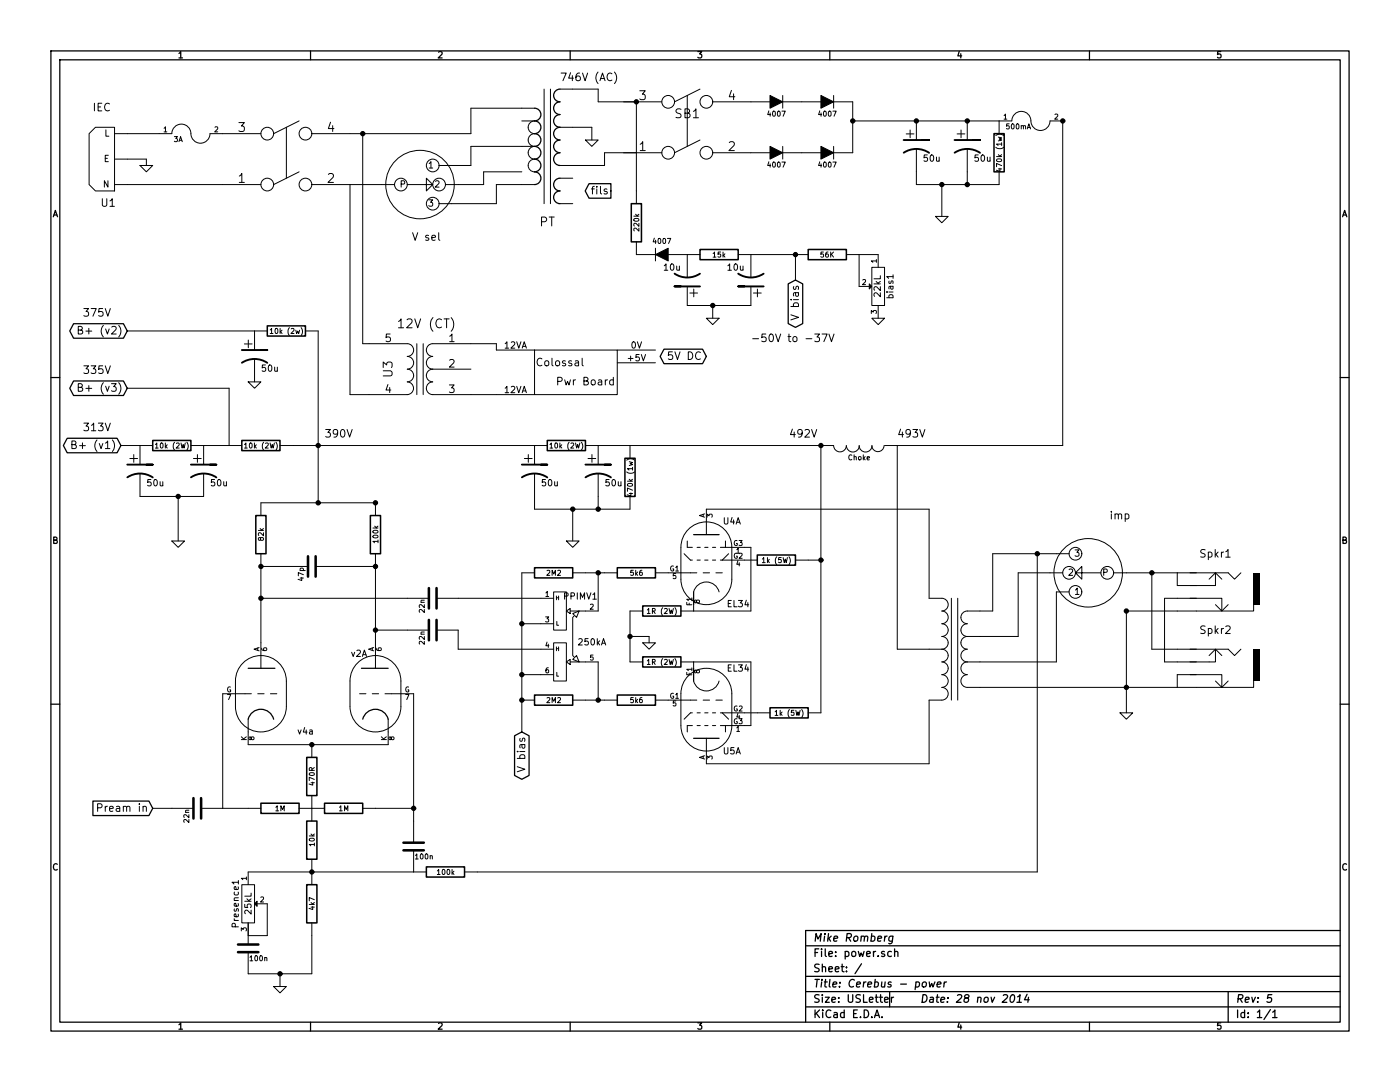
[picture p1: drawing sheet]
EESchema Schematic File Version 2
LIBS:power
LIBS:device
LIBS:transistors
LIBS:conn
LIBS:linear
LIBS:regul
LIBS:74xx
LIBS:cmos4000
LIBS:adc-dac
LIBS:memory
LIBS:xilinx
LIBS:special
LIBS:microcontrollers
LIBS:dsp
LIBS:microchip
LIBS:analog_switches
LIBS:motorola
LIBS:texas
LIBS:intel
LIBS:audio
LIBS:interface
LIBS:digital-audio
LIBS:philips
LIBS:display
LIBS:cypress
LIBS:siliconi
LIBS:opto
LIBS:atmel
LIBS:contrib
LIBS:valves
LIBS:tubeParts
LIBS:Transformers
LIBS:power-cache
EELAYER 27 0
EELAYER END
$Descr USLetter 11000 8500
encoding utf-8
Sheet 1 1
Title "Cerebus - power"
Date "28 nov 2014"
Rev "5"
Comp "Mike Romberg"
Comment1 ""
Comment2 ""
Comment3 ""
Comment4 ""
$EndDescr
$Comp
L POWER_TRANY_2 T1
U 1 1
P 4300 1000
F 0 "T1" H 4300 1700 70  0001 C CNN
F 1 "PT" H 4300 250 70  0000 C CNN
F 2 "" H 4300 1000 60  0000 C CNN
F 3 "" H 4300 1000 60  0000 C CNN
	1    4300 1000
	-1   0    0    -1  
$EndComp
$Comp
L FUSE F1
U 1 1
P 1500 1050
F 0 "F1" H 1600 1100 40  0001 C CNN
F 1 "3A" H 1400 1000 40  0000 C CNN
F 2 "~" H 1500 1050 60  0000 C CNN
F 3 "~" H 1500 1050 60  0000 C CNN
	1    1500 1050
	1    0    0    -1  
$EndComp
$Comp
L SEL_SW U2
U 1 1
P 3150 1450
F 0 "U2" H 2850 1600 60  0001 C CNN
F 1 "V sel" V 3600 1650 60  0000 C BNN
F 2 "" H 3050 1750 60  0000 C CNN
F 3 "" H 3050 1750 60  0000 C CNN
	1    3150 1450
	0    1    1    0   
$EndComp
Wire Wire Line
	1000 1050 1250 1050
$Comp
L GND #PWR1
U 1 1
P 1150 1300
F 0 "#PWR1" H 1150 1300 30  0001 C CNN
F 1 "GND" H 1150 1230 30  0001 C CNN
F 2 "" H 1150 1300 60  0000 C CNN
F 3 "" H 1150 1300 60  0000 C CNN
	1    1150 1300
	1    0    0    -1  
$EndComp
Wire Wire Line
	1000 1250 1150 1250
$Comp
L GND #PWR6
U 1 1
P 4650 1100
F 0 "#PWR6" H 4650 1100 30  0001 C CNN
F 1 "GND" H 4650 1030 30  0001 C CNN
F 2 "" H 4650 1100 60  0000 C CNN
F 3 "" H 4650 1100 60  0000 C CNN
	1    4650 1100
	1    0    0    -1  
$EndComp
Wire Wire Line
	4500 700  4700 700 
Wire Wire Line
	4700 700  4700 800 
Wire Wire Line
	4700 800  5000 800 
Wire Wire Line
	4500 1000 4650 1000
Wire Wire Line
	4650 1000 4650 1100
Wire Wire Line
	4750 1300 4750 1200
Wire Wire Line
	4750 1200 5000 1200
$Comp
L DIODE D2
U 1 1
P 6100 800
F 0 "D2" H 6100 900 40  0001 C CNN
F 1 "4007" H 6100 700 40  0000 C CNN
F 2 "~" H 6100 800 60  0000 C CNN
F 3 "~" H 6100 800 60  0000 C CNN
	1    6100 800 
	1    0    0    -1  
$EndComp
$Comp
L DIODE D4
U 1 1
P 6500 800
F 0 "D4" H 6500 900 40  0001 C CNN
F 1 "4007" H 6500 700 40  0000 C CNN
F 2 "~" H 6500 800 60  0000 C CNN
F 3 "~" H 6500 800 60  0000 C CNN
	1    6500 800 
	1    0    0    -1  
$EndComp
$Comp
L DIODE D3
U 1 1
P 6100 1200
F 0 "D3" H 6100 1300 40  0001 C CNN
F 1 "4007" H 6100 1100 40  0000 C CNN
F 2 "~" H 6100 1200 60  0000 C CNN
F 3 "~" H 6100 1200 60  0000 C CNN
	1    6100 1200
	1    0    0    -1  
$EndComp
$Comp
L DIODE D5
U 1 1
P 6500 1200
F 0 "D5" H 6500 1300 40  0001 C CNN
F 1 "4007" H 6500 1100 40  0000 C CNN
F 2 "~" H 6500 1200 60  0000 C CNN
F 3 "~" H 6500 1200 60  0000 C CNN
	1    6500 1200
	1    0    0    -1  
$EndComp
$Comp
L CP1 C14
U 1 1
P 7200 1150
F 0 "C14" H 7250 1250 50  0001 L CNN
F 1 "50u" H 7250 1050 50  0000 L CNN
F 2 "~" H 7200 1150 60  0000 C CNN
F 3 "~" H 7200 1150 60  0000 C CNN
	1    7200 1150
	1    0    0    -1  
$EndComp
$Comp
L CP1 C15
U 1 1
P 7600 1150
F 0 "C15" H 7650 1250 50  0001 L CNN
F 1 "50u" H 7650 1050 50  0000 L CNN
F 2 "~" H 7600 1150 60  0000 C CNN
F 3 "~" H 7600 1150 60  0000 C CNN
	1    7600 1150
	1    0    0    -1  
$EndComp
$Comp
L GND #PWR10
U 1 1
P 7400 1700
F 0 "#PWR10" H 7400 1700 30  0001 C CNN
F 1 "GND" H 7400 1630 30  0001 C CNN
F 2 "" H 7400 1700 60  0000 C CNN
F 3 "" H 7400 1700 60  0000 C CNN
	1    7400 1700
	1    0    0    -1  
$EndComp
Wire Wire Line
	6700 950  7850 950 
Connection ~ 7200 950 
Connection ~ 6700 950 
$Comp
L FUSE F2
U 1 1
P 8100 950
F 0 "F2" H 8200 1000 40  0001 C CNN
F 1 "500mA" H 8000 900 40  0000 C CNN
F 2 "~" H 8100 950 60  0000 C CNN
F 3 "~" H 8100 950 60  0000 C CNN
	1    8100 950 
	1    0    0    -1  
$EndComp
Connection ~ 7600 950 
$Comp
L INDUCTOR L1
U 1 1
P 6750 3500
F 0 "L1" V 6700 3500 40  0001 C CNN
F 1 "Choke" V 6850 3500 40  0000 C CNN
F 2 "~" H 6750 3500 60  0000 C CNN
F 3 "~" H 6750 3500 60  0000 C CNN
	1    6750 3500
	0    1    1    0   
$EndComp
$Comp
L EL34 U4
U 1 1
P 5550 4450
F 0 "U4" H 5750 4800 50  0000 C CNN
F 1 "EL34" H 5800 4150 50  0000 C CNN
F 2 "VALVE-OCTAL" H 5850 4100 50  0001 C CNN
F 3 "" H 5550 4450 60  0000 C CNN
	1    5550 4450
	1    0    0    -1  
$EndComp
$Comp
L EL34 U5
U 1 1
P 5550 5550
F 0 "U5" H 5750 5900 50  0000 C CNN
F 1 "EL34" H 5800 5250 50  0000 C CNN
F 2 "VALVE-OCTAL" H 5850 5200 50  0001 C CNN
F 3 "" H 5550 5550 60  0000 C CNN
	1    5550 5550
	1    0    0    1   
$EndComp
$Comp
L TRANSFORMER_6 T2
U 1 1
P 7500 5100
F 0 "T2" H 7500 5560 70  0001 C CNN
F 1 "TRANSFORMER_6" H 6800 5150 70  0001 C BNN
F 2 "" H 7500 5100 60  0000 C CNN
F 3 "" H 7500 5100 60  0000 C CNN
	1    7500 5100
	1    0    0    -1  
$EndComp
Wire Wire Line
	7700 5000 8000 5000
Wire Wire Line
	7700 5200 8300 5200
Wire Wire Line
	7700 5400 9250 5400
Connection ~ 8850 5400
Wire Wire Line
	7300 6000 7300 5500
Wire Wire Line
	5550 6000 7300 6000
$Comp
L R R23
U 1 1
P 6200 5600
F 0 "R23" V 6280 5600 40  0001 C CNN
F 1 "1k (5W)" V 6207 5601 40  0000 C CNN
F 2 "~" V 6130 5600 30  0000 C CNN
F 3 "~" H 6200 5600 30  0000 C CNN
	1    6200 5600
	0    1    1    0   
$EndComp
$Comp
L R R22
U 1 1
P 6100 4400
F 0 "R22" V 6180 4400 40  0001 C CNN
F 1 "1k (5W)" V 6107 4401 40  0000 C CNN
F 2 "~" V 6030 4400 30  0000 C CNN
F 3 "~" H 6100 4400 30  0000 C CNN
	1    6100 4400
	0    1    1    0   
$EndComp
Wire Wire Line
	7050 5100 7300 5100
Wire Wire Line
	5850 5700 5900 5700
Wire Wire Line
	5900 5700 5900 5200
Wire Wire Line
	5900 5200 5450 5200
Wire Wire Line
	5850 5600 5950 5600
$Comp
L R R20
U 1 1
P 5200 5200
F 0 "R20" V 5280 5200 40  0001 C CNN
F 1 "1R (2W)" V 5207 5201 40  0000 C CNN
F 2 "~" V 5130 5200 30  0000 C CNN
F 3 "~" H 5200 5200 30  0000 C CNN
	1    5200 5200
	0    1    1    0   
$EndComp
$Comp
L R R19
U 1 1
P 5200 4800
F 0 "R19" V 5280 4800 40  0001 C CNN
F 1 "1R (2W)" V 5207 4801 40  0000 C CNN
F 2 "~" V 5130 4800 30  0000 C CNN
F 3 "~" H 5200 4800 30  0000 C CNN
	1    5200 4800
	0    1    1    0   
$EndComp
Wire Wire Line
	4950 4800 4950 5200
$Comp
L R R18
U 1 1
P 5000 5500
F 0 "R18" V 5080 5500 40  0001 C CNN
F 1 "5k6" V 5007 5501 40  0000 C CNN
F 2 "~" V 4930 5500 30  0000 C CNN
F 3 "~" H 5000 5500 30  0000 C CNN
	1    5000 5500
	0    1    1    0   
$EndComp
$Comp
L R R17
U 1 1
P 5000 4500
F 0 "R17" V 5080 4500 40  0001 C CNN
F 1 "5k6" V 5007 4501 40  0000 C CNN
F 2 "~" V 4930 4500 30  0000 C CNN
F 3 "~" H 5000 4500 30  0000 C CNN
	1    5000 4500
	0    1    1    0   
$EndComp
$Comp
L ECC83 v1
U 1 1
P 2050 5450
F 0 "v1" H 2180 5760 50  0001 C CNN
F 1 "v4a" H 2400 5150 50  0000 C CNN
F 2 "VALVE-NOVAL_P" H 2320 5050 50  0001 C CNN
F 3 "" H 2050 5450 60  0000 C CNN
	1    2050 5450
	1    0    0    -1  
$EndComp
$Comp
L ECC83 v2
U 1 1
P 2950 5450
F 0 "v2" H 3080 5760 50  0000 C CNN
F 1 "v4b" H 3300 5150 50  0001 L CNN
F 2 "VALVE-NOVAL_P" H 3220 5050 50  0001 C CNN
F 3 "" H 2950 5450 60  0000 C CNN
	1    2950 5450
	-1   0    0    -1  
$EndComp
$Comp
L CP1 C13
U 1 1
P 5900 2200
F 0 "C13" H 5950 2300 50  0001 L CNN
F 1 "10u" H 5950 2100 50  0000 L CNN
F 2 "~" H 5900 2200 60  0000 C CNN
F 3 "~" H 5900 2200 60  0000 C CNN
	1    5900 2200
	-1   0    0    1   
$EndComp
$Comp
L CP1 C12
U 1 1
P 5400 2200
F 0 "C12" H 5450 2300 50  0001 L CNN
F 1 "10u" H 5450 2100 50  0000 L CNN
F 2 "~" H 5400 2200 60  0000 C CNN
F 3 "~" H 5400 2200 60  0000 C CNN
	1    5400 2200
	-1   0    0    1   
$EndComp
$Comp
L GND #PWR8
U 1 1
P 5600 2500
F 0 "#PWR8" H 5600 2500 30  0001 C CNN
F 1 "GND" H 5600 2430 30  0001 C CNN
F 2 "" H 5600 2500 60  0000 C CNN
F 3 "" H 5600 2500 60  0000 C CNN
	1    5600 2500
	-1   0    0    -1  
$EndComp
Connection ~ 5600 2400
$Comp
L R R14
U 1 1
P 4450 3500
F 0 "R14" V 4530 3500 40  0001 C CNN
F 1 "10k (2W)" V 4457 3501 40  0000 C CNN
F 2 "~" V 4380 3500 30  0000 C CNN
F 3 "~" H 4450 3500 30  0000 C CNN
	1    4450 3500
	0    1    1    0   
$EndComp
Wire Wire Line
	5400 2400 5900 2400
$Comp
L C C8
U 1 1
P 3400 4700
F 0 "C8" H 3400 4800 40  0001 L CNN
F 1 "22n" H 3406 4615 40  0000 L CNN
F 2 "~" H 3438 4550 30  0000 C CNN
F 3 "~" H 3400 4700 60  0000 C CNN
	1    3400 4700
	0    1    1    0   
$EndComp
$Comp
L C C9
U 1 1
P 3400 4950
F 0 "C9" H 3400 5050 40  0001 L CNN
F 1 "22n" H 3406 4865 40  0000 L CNN
F 2 "~" H 3438 4800 30  0000 C CNN
F 3 "~" H 3400 4950 60  0000 C CNN
	1    3400 4950
	0    1    1    0   
$EndComp
$Comp
L R R3
U 1 1
P 2050 4200
F 0 "R3" V 2130 4200 40  0001 C CNN
F 1 "82k" V 2057 4201 40  0000 C CNN
F 2 "~" V 1980 4200 30  0000 C CNN
F 3 "~" H 2050 4200 30  0000 C CNN
	1    2050 4200
	1    0    0    -1  
$EndComp
$Comp
L R R10
U 1 1
P 2950 4200
F 0 "R10" V 3030 4200 40  0001 C CNN
F 1 "100k" V 2957 4201 40  0000 C CNN
F 2 "~" V 2880 4200 30  0000 C CNN
F 3 "~" H 2950 4200 30  0000 C CNN
	1    2950 4200
	1    0    0    -1  
$EndComp
Wire Wire Line
	3200 4950 2950 4950
Connection ~ 2950 4950
$Comp
L C C6
U 1 1
P 2450 4450
F 0 "C6" H 2450 4550 40  0001 L CNN
F 1 "47p" H 2456 4365 40  0000 L CNN
F 2 "~" H 2488 4300 30  0000 C CNN
F 3 "~" H 2450 4450 60  0000 C CNN
	1    2450 4450
	0    1    1    0   
$EndComp
Wire Wire Line
	2250 4450 2050 4450
Connection ~ 2050 4450
Wire Wire Line
	2650 4450 2950 4450
Connection ~ 2950 4450
$Comp
L R R6
U 1 1
P 2450 6100
F 0 "R6" V 2530 6100 40  0001 C CNN
F 1 "470R" V 2457 6101 40  0000 C CNN
F 2 "~" V 2380 6100 30  0000 C CNN
F 3 "~" H 2450 6100 30  0000 C CNN
	1    2450 6100
	1    0    0    -1  
$EndComp
Connection ~ 2450 5850
$Comp
L R R9
U 1 1
P 2700 6350
F 0 "R9" V 2780 6350 40  0001 C CNN
F 1 "1M" V 2707 6351 40  0000 C CNN
F 2 "~" V 2630 6350 30  0000 C CNN
F 3 "~" H 2700 6350 30  0000 C CNN
	1    2700 6350
	0    1    1    0   
$EndComp
$Comp
L R R4
U 1 1
P 2200 6350
F 0 "R4" V 2280 6350 40  0001 C CNN
F 1 "1M" V 2207 6351 40  0000 C CNN
F 2 "~" V 2130 6350 30  0000 C CNN
F 3 "~" H 2200 6350 30  0000 C CNN
	1    2200 6350
	0    1    1    0   
$EndComp
$Comp
L R R7
U 1 1
P 2450 6600
F 0 "R7" V 2530 6600 40  0001 C CNN
F 1 "10k" V 2457 6601 40  0000 C CNN
F 2 "~" V 2380 6600 30  0000 C CNN
F 3 "~" H 2450 6600 30  0000 C CNN
	1    2450 6600
	1    0    0    -1  
$EndComp
Wire Wire Line
	1950 5850 3050 5850
Wire Wire Line
	2950 6350 3250 6350
Wire Wire Line
	3250 5450 3250 6450
Wire Wire Line
	1750 5450 1750 6350
Wire Wire Line
	1750 6350 1950 6350
$Comp
L C C7
U 1 1
P 3250 6650
F 0 "C7" H 3250 6750 40  0001 L CNN
F 1 "100n" H 3256 6565 40  0000 L CNN
F 2 "~" H 3288 6500 30  0000 C CNN
F 3 "~" H 3250 6650 60  0000 C CNN
	1    3250 6650
	1    0    0    -1  
$EndComp
Connection ~ 3250 6350
$Comp
L R R11
U 1 1
P 3500 6850
F 0 "R11" V 3580 6850 40  0001 C CNN
F 1 "100k" V 3507 6851 40  0000 C CNN
F 2 "~" V 3430 6850 30  0000 C CNN
F 3 "~" H 3500 6850 30  0000 C CNN
	1    3500 6850
	0    1    1    0   
$EndComp
$Comp
L R R8
U 1 1
P 2450 7100
F 0 "R8" V 2530 7100 40  0001 C CNN
F 1 "4k7" V 2457 7101 40  0000 C CNN
F 2 "~" V 2380 7100 30  0000 C CNN
F 3 "~" H 2450 7100 30  0000 C CNN
	1    2450 7100
	1    0    0    -1  
$EndComp
Wire Wire Line
	1950 6850 3250 6850
$Comp
L POT Presence1
U 1 1
P 1950 7100
F 0 "Presence1" H 1950 7000 50  0000 C CNN
F 1 "25kL" H 1950 7100 50  0000 C CNN
F 2 "~" H 1950 7100 60  0000 C CNN
F 3 "~" H 1950 7100 60  0000 C CNN
	1    1950 7100
	0    1    1    0   
$EndComp
$Comp
L C C4
U 1 1
P 1950 7450
F 0 "C4" H 1950 7550 40  0001 L CNN
F 1 "100n" H 1956 7365 40  0000 L CNN
F 2 "~" H 1988 7300 30  0000 C CNN
F 3 "~" H 1950 7450 60  0000 C CNN
	1    1950 7450
	1    0    0    -1  
$EndComp
Wire Wire Line
	1950 7350 2100 7350
Wire Wire Line
	2100 7350 2100 7100
Connection ~ 2450 6850
$Comp
L GND #PWR4
U 1 1
P 2200 7750
F 0 "#PWR4" H 2200 7750 30  0001 C CNN
F 1 "GND" H 2200 7680 30  0001 C CNN
F 2 "" H 2200 7750 60  0000 C CNN
F 3 "" H 2200 7750 60  0000 C CNN
	1    2200 7750
	1    0    0    -1  
$EndComp
Wire Wire Line
	1950 7650 2450 7650
Wire Wire Line
	2200 7650 2200 7750
Wire Wire Line
	2450 7650 2450 7350
Connection ~ 2200 7650
$Comp
L C C2
U 1 1
P 1550 6350
F 0 "C2" H 1550 6450 40  0001 L CNN
F 1 "22n" H 1556 6265 40  0000 L CNN
F 2 "~" H 1588 6200 30  0000 C CNN
F 3 "~" H 1550 6350 60  0000 C CNN
	1    1550 6350
	0    1    1    0   
$EndComp
Text GLabel 1200 6350 0    60   Input ~ 0
Pream in
Wire Wire Line
	1350 6350 1200 6350
$Comp
L DUAL_POT PPIMV1
U 1 1
P 4400 5000
F 0 "PPIMV1" H 4560 5310 50  0000 C CNN
F 1 "250kA" H 4650 4950 50  0000 C CNN
F 2 "~" H 4400 5000 60  0000 C CNN
F 3 "~" H 4400 5000 60  0000 C CNN
	1    4400 5000
	1    0    0    -1  
$EndComp
Connection ~ 8350 950 
$Comp
L R R16
U 1 1
P 5000 1750
F 0 "R16" V 5080 1750 40  0001 C CNN
F 1 "220k" V 5007 1751 40  0000 C CNN
F 2 "~" V 4930 1750 30  0000 C CNN
F 3 "~" H 5000 1750 30  0000 C CNN
	1    5000 1750
	1    0    0    -1  
$EndComp
$Comp
L DIODE D1
U 1 1
P 5200 2000
F 0 "D1" H 5200 2100 40  0001 C CNN
F 1 "4007" H 5200 2100 40  0000 C CNN
F 2 "~" H 5200 2000 60  0000 C CNN
F 3 "~" H 5200 2000 60  0000 C CNN
	1    5200 2000
	-1   0    0    -1  
$EndComp
$Comp
L CP1 C10
U 1 1
P 4200 3700
F 0 "C10" H 4250 3800 50  0001 L CNN
F 1 "50u" H 4250 3600 50  0000 L CNN
F 2 "~" H 4200 3700 60  0000 C CNN
F 3 "~" H 4200 3700 60  0000 C CNN
	1    4200 3700
	1    0    0    -1  
$EndComp
$Comp
L CP1 C11
U 1 1
P 4700 3700
F 0 "C11" H 4750 3800 50  0001 L CNN
F 1 "50u" H 4750 3600 50  0000 L CNN
F 2 "~" H 4700 3700 60  0000 C CNN
F 3 "~" H 4700 3700 60  0000 C CNN
	1    4700 3700
	1    0    0    -1  
$EndComp
$Comp
L GND #PWR5
U 1 1
P 4500 4250
F 0 "#PWR5" H 4500 4250 30  0001 C CNN
F 1 "GND" H 4500 4180 30  0001 C CNN
F 2 "" H 4500 4250 60  0000 C CNN
F 3 "" H 4500 4250 60  0000 C CNN
	1    4500 4250
	1    0    0    -1  
$EndComp
$Comp
L R R21
U 1 1
P 5650 2000
F 0 "R21" V 5730 2000 40  0001 C CNN
F 1 "15k" V 5657 2001 40  0000 C CNN
F 2 "~" V 5580 2000 30  0000 C CNN
F 3 "~" H 5650 2000 30  0000 C CNN
	1    5650 2000
	0    -1   1    0   
$EndComp
$Comp
L POT bias1
U 1 1
P 6900 2250
F 0 "bias1" H 6900 2150 50  0000 C CNN
F 1 "22kL" H 6900 2250 50  0000 C CNN
F 2 "~" H 6900 2250 60  0000 C CNN
F 3 "~" H 6900 2250 60  0000 C CNN
	1    6900 2250
	0    -1   1    0   
$EndComp
$Comp
L R R24
U 1 1
P 6500 2000
F 0 "R24" V 6580 2000 40  0001 C CNN
F 1 "56K" V 6507 2001 40  0000 C CNN
F 2 "~" V 6430 2000 30  0000 C CNN
F 3 "~" H 6500 2000 30  0000 C CNN
	1    6500 2000
	0    -1   1    0   
$EndComp
Wire Wire Line
	6900 2000 6750 2000
Wire Wire Line
	6750 2000 6750 2250
Connection ~ 6250 2000
Wire Wire Line
	5900 2000 6250 2000
$Comp
L GND #PWR9
U 1 1
P 6900 2500
F 0 "#PWR9" H 6900 2500 30  0001 C CNN
F 1 "GND" H 6900 2430 30  0001 C CNN
F 2 "" H 6900 2500 60  0000 C CNN
F 3 "" H 6900 2500 60  0000 C CNN
	1    6900 2500
	-1   0    0    -1  
$EndComp
$Comp
L R R2
U 1 1
P 2050 3500
F 0 "R2" V 2130 3500 40  0001 C CNN
F 1 "10k (2W)" V 2057 3501 40  0000 C CNN
F 2 "~" V 1980 3500 30  0000 C CNN
F 3 "~" H 2050 3500 30  0000 C CNN
	1    2050 3500
	0    1    1    0   
$EndComp
$Comp
L R R1
U 1 1
P 1350 3500
F 0 "R1" V 1430 3500 40  0001 C CNN
F 1 "10k (2W)" V 1357 3501 40  0000 C CNN
F 2 "~" V 1280 3500 30  0000 C CNN
F 3 "~" H 1350 3500 30  0000 C CNN
	1    1350 3500
	0    1    1    0   
$EndComp
$Comp
L CP1 C1
U 1 1
P 1100 3700
F 0 "C1" H 1150 3800 50  0001 L CNN
F 1 "50u" H 1150 3600 50  0000 L CNN
F 2 "~" H 1100 3700 60  0000 C CNN
F 3 "~" H 1100 3700 60  0000 C CNN
	1    1100 3700
	1    0    0    -1  
$EndComp
$Comp
L CP1 C3
U 1 1
P 1600 3700
F 0 "C3" H 1650 3800 50  0001 L CNN
F 1 "50u" H 1650 3600 50  0000 L CNN
F 2 "~" H 1600 3700 60  0000 C CNN
F 3 "~" H 1600 3700 60  0000 C CNN
	1    1600 3700
	1    0    0    -1  
$EndComp
Wire Wire Line
	1400 4250 1400 3900
Connection ~ 1400 3900
Wire Wire Line
	1100 3900 1600 3900
$Comp
L GND #PWR2
U 1 1
P 1400 4250
F 0 "#PWR2" H 1400 4250 30  0001 C CNN
F 1 "GND" H 1400 4180 30  0001 C CNN
F 2 "" H 1400 4250 60  0000 C CNN
F 3 "" H 1400 4250 60  0000 C CNN
	1    1400 4250
	1    0    0    -1  
$EndComp
Wire Wire Line
	2950 4450 2950 5050
Wire Wire Line
	2050 4450 2050 5050
Wire Wire Line
	5600 2400 5600 2500
Wire Wire Line
	8350 950  8350 3500
Wire Wire Line
	7050 3500 7050 5100
Wire Wire Line
	6450 3500 6450 5600
$Comp
L R R5
U 1 1
P 2250 2600
F 0 "R5" V 2330 2600 40  0001 C CNN
F 1 "10k (2w)" V 2257 2601 40  0000 C CNN
F 2 "~" V 2180 2600 30  0000 C CNN
F 3 "~" H 2250 2600 30  0000 C CNN
	1    2250 2600
	0    1    1    0   
$EndComp
$Comp
L CP1 C5
U 1 1
P 2000 2800
F 0 "C5" H 2050 2900 50  0001 L CNN
F 1 "50u" H 2050 2700 50  0000 L CNN
F 2 "~" H 2000 2800 60  0000 C CNN
F 3 "~" H 2000 2800 60  0000 C CNN
	1    2000 2800
	1    0    0    -1  
$EndComp
Connection ~ 2950 3950
$Comp
L GND #PWR3
U 1 1
P 2000 3000
F 0 "#PWR3" H 2000 3000 30  0001 C CNN
F 1 "GND" H 2000 2930 30  0001 C CNN
F 2 "" H 2000 3000 60  0000 C CNN
F 3 "" H 2000 3000 60  0000 C CNN
	1    2000 3000
	1    0    0    -1  
$EndComp
Text GLabel 950  3500 0    60   BiDi ~ 0
B+ (v1)
Text GLabel 1000 2600 0    60   BiDi ~ 0
B+ (v2)
Text GLabel 1000 3050 0    60   BiDi ~ 0
B+ (v3)
$Comp
L R R12
U 1 1
P 4350 4500
F 0 "R12" V 4430 4500 40  0001 C CNN
F 1 "2M2" V 4357 4501 40  0000 C CNN
F 2 "~" V 4280 4500 30  0000 C CNN
F 3 "~" H 4350 4500 30  0000 C CNN
	1    4350 4500
	0    1    1    0   
$EndComp
$Comp
L R R13
U 1 1
P 4350 5500
F 0 "R13" V 4430 5500 40  0001 C CNN
F 1 "2M2" V 4357 5501 40  0000 C CNN
F 2 "~" V 4280 5500 30  0000 C CNN
F 3 "~" H 4350 5500 30  0000 C CNN
	1    4350 5500
	0    1    1    0   
$EndComp
Text GLabel 6250 2200 3    60   BiDi ~ 0
V bias
Wire Wire Line
	6250 2000 6250 2200
Text GLabel 4100 5750 3    60   BiDi ~ 0
V bias
Wire Wire Line
	5550 4000 7300 4000
Wire Wire Line
	7300 4000 7300 4700
Wire Wire Line
	6350 4400 6450 4400
Connection ~ 6450 4400
Wire Wire Line
	5850 4300 5900 4300
Wire Wire Line
	5900 4300 5900 4800
Wire Wire Line
	5900 4800 5450 4800
Wire Wire Line
	4600 4500 4750 4500
Wire Wire Line
	4700 4500 4700 4800
Wire Wire Line
	4600 5500 4750 5500
Wire Wire Line
	4700 5500 4700 5200
Connection ~ 4700 5500
Connection ~ 4700 4500
Wire Wire Line
	4100 4500 4100 5750
Wire Wire Line
	4250 5300 4100 5300
Connection ~ 4100 5300
Wire Wire Line
	4250 4900 4100 4900
Connection ~ 4100 4900
Connection ~ 4100 5500
$Comp
L GND #PWR7
U 1 1
P 5100 5050
F 0 "#PWR7" H 5100 5050 30  0001 C CNN
F 1 "GND" H 5100 4980 30  0001 C CNN
F 2 "" H 5100 5050 60  0000 C CNN
F 3 "" H 5100 5050 60  0000 C CNN
	1    5100 5050
	1    0    0    -1  
$EndComp
Wire Wire Line
	5100 5050 5100 5000
Wire Wire Line
	5100 5000 4950 5000
Connection ~ 4950 5000
$Comp
L CLIFF Spkr2
U 1 1
P 9650 5200
F 0 "Spkr2" H 9750 4950 60  0000 C CNN
F 1 "CLIFF" H 9750 5500 60  0001 C CNN
F 2 "~" H 9650 5200 60  0000 C CNN
F 3 "~" H 9650 5200 60  0000 C CNN
	1    9650 5200
	-1   0    0    1   
$EndComp
$Comp
L CLIFF Spkr1
U 1 1
P 9650 4600
F 0 "Spkr1" H 9750 4350 60  0000 C CNN
F 1 "CLIFF" H 9750 4900 60  0001 C CNN
F 2 "~" H 9650 4600 60  0000 C CNN
F 3 "~" H 9650 4600 60  0000 C CNN
	1    9650 4600
	-1   0    0    1   
$EndComp
$Comp
L GND #PWR11
U 1 1
P 8850 5600
F 0 "#PWR11" H 8850 5600 30  0001 C CNN
F 1 "GND" H 8850 5530 30  0001 C CNN
F 2 "" H 8850 5600 60  0000 C CNN
F 3 "" H 8850 5600 60  0000 C CNN
	1    8850 5600
	1    0    0    -1  
$EndComp
Wire Wire Line
	9250 4800 8850 4800
Connection ~ 8850 4800
Wire Wire Line
	8850 4800 8850 5600
Wire Wire Line
	9250 4500 9250 4600
Wire Wire Line
	9250 4700 9150 4700
Wire Wire Line
	9150 4700 9150 5200
Wire Wire Line
	9150 5200 9250 5200
Wire Wire Line
	9250 5100 9050 5100
Wire Wire Line
	9050 5100 9050 4500
Connection ~ 9050 4500
Wire Wire Line
	9250 5400 9250 5300
Wire Wire Line
	1150 1250 1150 1300
$Comp
L IEC U1
U 1 1
P 1050 1350
F 0 "U1" H 1250 1100 60  0000 C CNN
F 1 "IEC" H 1300 1850 60  0000 C CNN
F 2 "~" H 1050 1350 60  0000 C CNN
F 3 "~" H 1050 1350 60  0000 C CNN
	1    1050 1350
	-1   0    0    -1  
$EndComp
$Comp
L SEL_SW U6
U 1 1
P 8700 4500
F 0 "U6" H 8350 4850 60  0001 C CNN
F 1 "imp" V 9150 4400 60  0000 C CNN
F 2 "~" H 8600 4700 60  0000 C CNN
F 3 "~" H 8600 4700 60  0000 C CNN
	1    8700 4500
	0    -1   -1   0   
$EndComp
Wire Wire Line
	9250 4500 8850 4500
Wire Wire Line
	8300 5200 8300 4650
Wire Wire Line
	8250 4500 8000 4500
Wire Wire Line
	8000 4500 8000 5000
Wire Wire Line
	8300 4350 7800 4350
Wire Wire Line
	7800 4350 7800 4800
Wire Wire Line
	7800 4800 7700 4800
Wire Wire Line
	8150 6850 8150 4350
Connection ~ 8150 4350
$Comp
L DPST SW1
U 1 1
P 2250 1250
F 0 "SW1" H 2250 1350 70  0001 C CNN
F 1 "DPST" H 2250 1150 70  0001 C CNN
F 2 "~" H 2250 1250 60  0000 C CNN
F 3 "~" H 2250 1250 60  0000 C CNN
	1    2250 1250
	1    0    0    -1  
$EndComp
$Comp
L DPST SB1
U 1 1
P 5400 1000
F 0 "SB1" H 5400 1100 70  0000 C CNN
F 1 "DPST" H 5400 900 70  0001 C CNN
F 2 "~" H 5400 1000 60  0000 C CNN
F 3 "~" H 5400 1000 60  0000 C CNN
	1    5400 1000
	1    0    0    -1  
$EndComp
Wire Wire Line
	3700 1050 2750 1050
Wire Wire Line
	1750 1450 1000 1450
Wire Wire Line
	5000 800  5000 1500
Wire Wire Line
	4750 1300 4500 1300
Wire Wire Line
	6700 800  6700 1200
Connection ~ 5000 800 
Text GLabel 4800 1500 0    60   Output ~ 0
fils
Wire Wire Line
	8150 6850 3750 6850
Wire Wire Line
	1800 3500 1600 3500
Wire Wire Line
	1800 3050 1800 3500
Wire Wire Line
	2500 2600 2500 3950
Connection ~ 2500 3500
$Comp
L COL_PWR K1
U 1 1
P 4500 2900
F 0 "K1" H 4850 2500 70  0001 C CNN
F 1 "COL_PWR" H 4450 3350 70  0001 C CNN
F 2 "~" V 4000 3100 60  0000 C CNN
F 3 "~" V 4000 3100 60  0000 C CNN
	1    4500 2900
	1    0    0    -1  
$EndComp
$Comp
L TRANSFO4 U3
U 1 1
P 3300 2900
F 0 "U3" V 3550 2900 70  0000 C CNN
F 1 "12V (CT)" H 3250 3250 70  0000 C CNN
F 2 "~" H 3300 2900 60  0000 C CNN
F 3 "~" H 3300 2900 60  0000 C CNN
	1    3300 2900
	-1   0    0    -1  
$EndComp
Wire Wire Line
	2950 3950 2050 3950
Wire Wire Line
	2300 3500 4200 3500
Wire Wire Line
	6450 3500 4700 3500
Connection ~ 6450 3500
Wire Wire Line
	8350 3500 7050 3500
Connection ~ 2500 3950
Wire Wire Line
	1000 3050 1800 3050
Wire Wire Line
	2000 2600 1000 2600
Wire Wire Line
	1100 3500 950  3500
Text GLabel 5550 2800 0    60   BiDi ~ 0
5V DC
Wire Wire Line
	3700 2700 3900 2700
Wire Wire Line
	3900 2700 3900 2750
Wire Wire Line
	3700 3100 3900 3100
Wire Wire Line
	2750 1450 2750 3100
Wire Wire Line
	2750 3100 2900 3100
Wire Wire Line
	2850 1050 2850 2700
Wire Wire Line
	2850 2700 2900 2700
$Comp
L R R25
U 1 1
P 7850 1200
F 0 "R25" V 7930 1200 40  0001 C CNN
F 1 "470k (1w)" V 7857 1201 40  0000 C CNN
F 2 "~" V 7780 1200 30  0000 C CNN
F 3 "~" H 7850 1200 30  0000 C CNN
	1    7850 1200
	1    0    0    -1  
$EndComp
Wire Wire Line
	7850 1450 7200 1450
Wire Wire Line
	7200 1450 7200 1350
Wire Wire Line
	7600 1350 7600 1450
Connection ~ 7600 1450
Wire Wire Line
	7400 1700 7400 1450
Connection ~ 7400 1450
$Comp
L R R15
U 1 1
P 4950 3750
F 0 "R15" V 5030 3750 40  0001 C CNN
F 1 "470k (1w)" V 4957 3751 40  0000 C CNN
F 2 "~" V 4880 3750 30  0000 C CNN
F 3 "~" H 4950 3750 30  0000 C CNN
	1    4950 3750
	1    0    0    -1  
$EndComp
Wire Wire Line
	4950 4000 4200 4000
Wire Wire Line
	4200 4000 4200 3900
Wire Wire Line
	4700 3900 4700 4000
Connection ~ 4700 4000
Wire Wire Line
	4500 4250 4500 4000
Connection ~ 4500 4000
Wire Wire Line
	3700 850  3700 1050
Wire Wire Line
	3700 850  4100 850 
Connection ~ 2850 1050
Wire Wire Line
	2750 1450 3000 1450
Wire Wire Line
	3550 1300 3700 1300
Wire Wire Line
	3700 1300 3700 1150
Wire Wire Line
	3700 1150 4100 1150
Wire Wire Line
	3600 1450 3800 1450
Wire Wire Line
	3800 1450 3800 1350
Wire Wire Line
	3800 1350 4100 1350
Wire Wire Line
	3550 1600 3900 1600
Wire Wire Line
	3900 1600 3900 1450
Wire Wire Line
	3900 1450 4100 1450
Wire Wire Line
	4250 5100 3600 5100
Wire Wire Line
	3600 5100 3600 4950
Wire Wire Line
	4250 4700 3600 4700
Wire Wire Line
	3200 4700 2050 4700
Connection ~ 2050 4700
Text Notes 4400 650  0    60   ~ 0
746V (AC)
Text Notes 7050 3450 0    60   ~ 0
493V
Text Notes 6200 3450 0    60   ~ 0
492V
Text Notes 2550 3450 0    60   ~ 0
390V
Text Notes 650  2500 0    60   ~ 0
375V
Text Notes 650  2950 0    60   ~ 0
335V
Text Notes 650  3400 0    60   ~ 0
313V
Text Notes 5900 2700 0    60   ~ 0
-50V to -37V
$EndSCHEMATC
